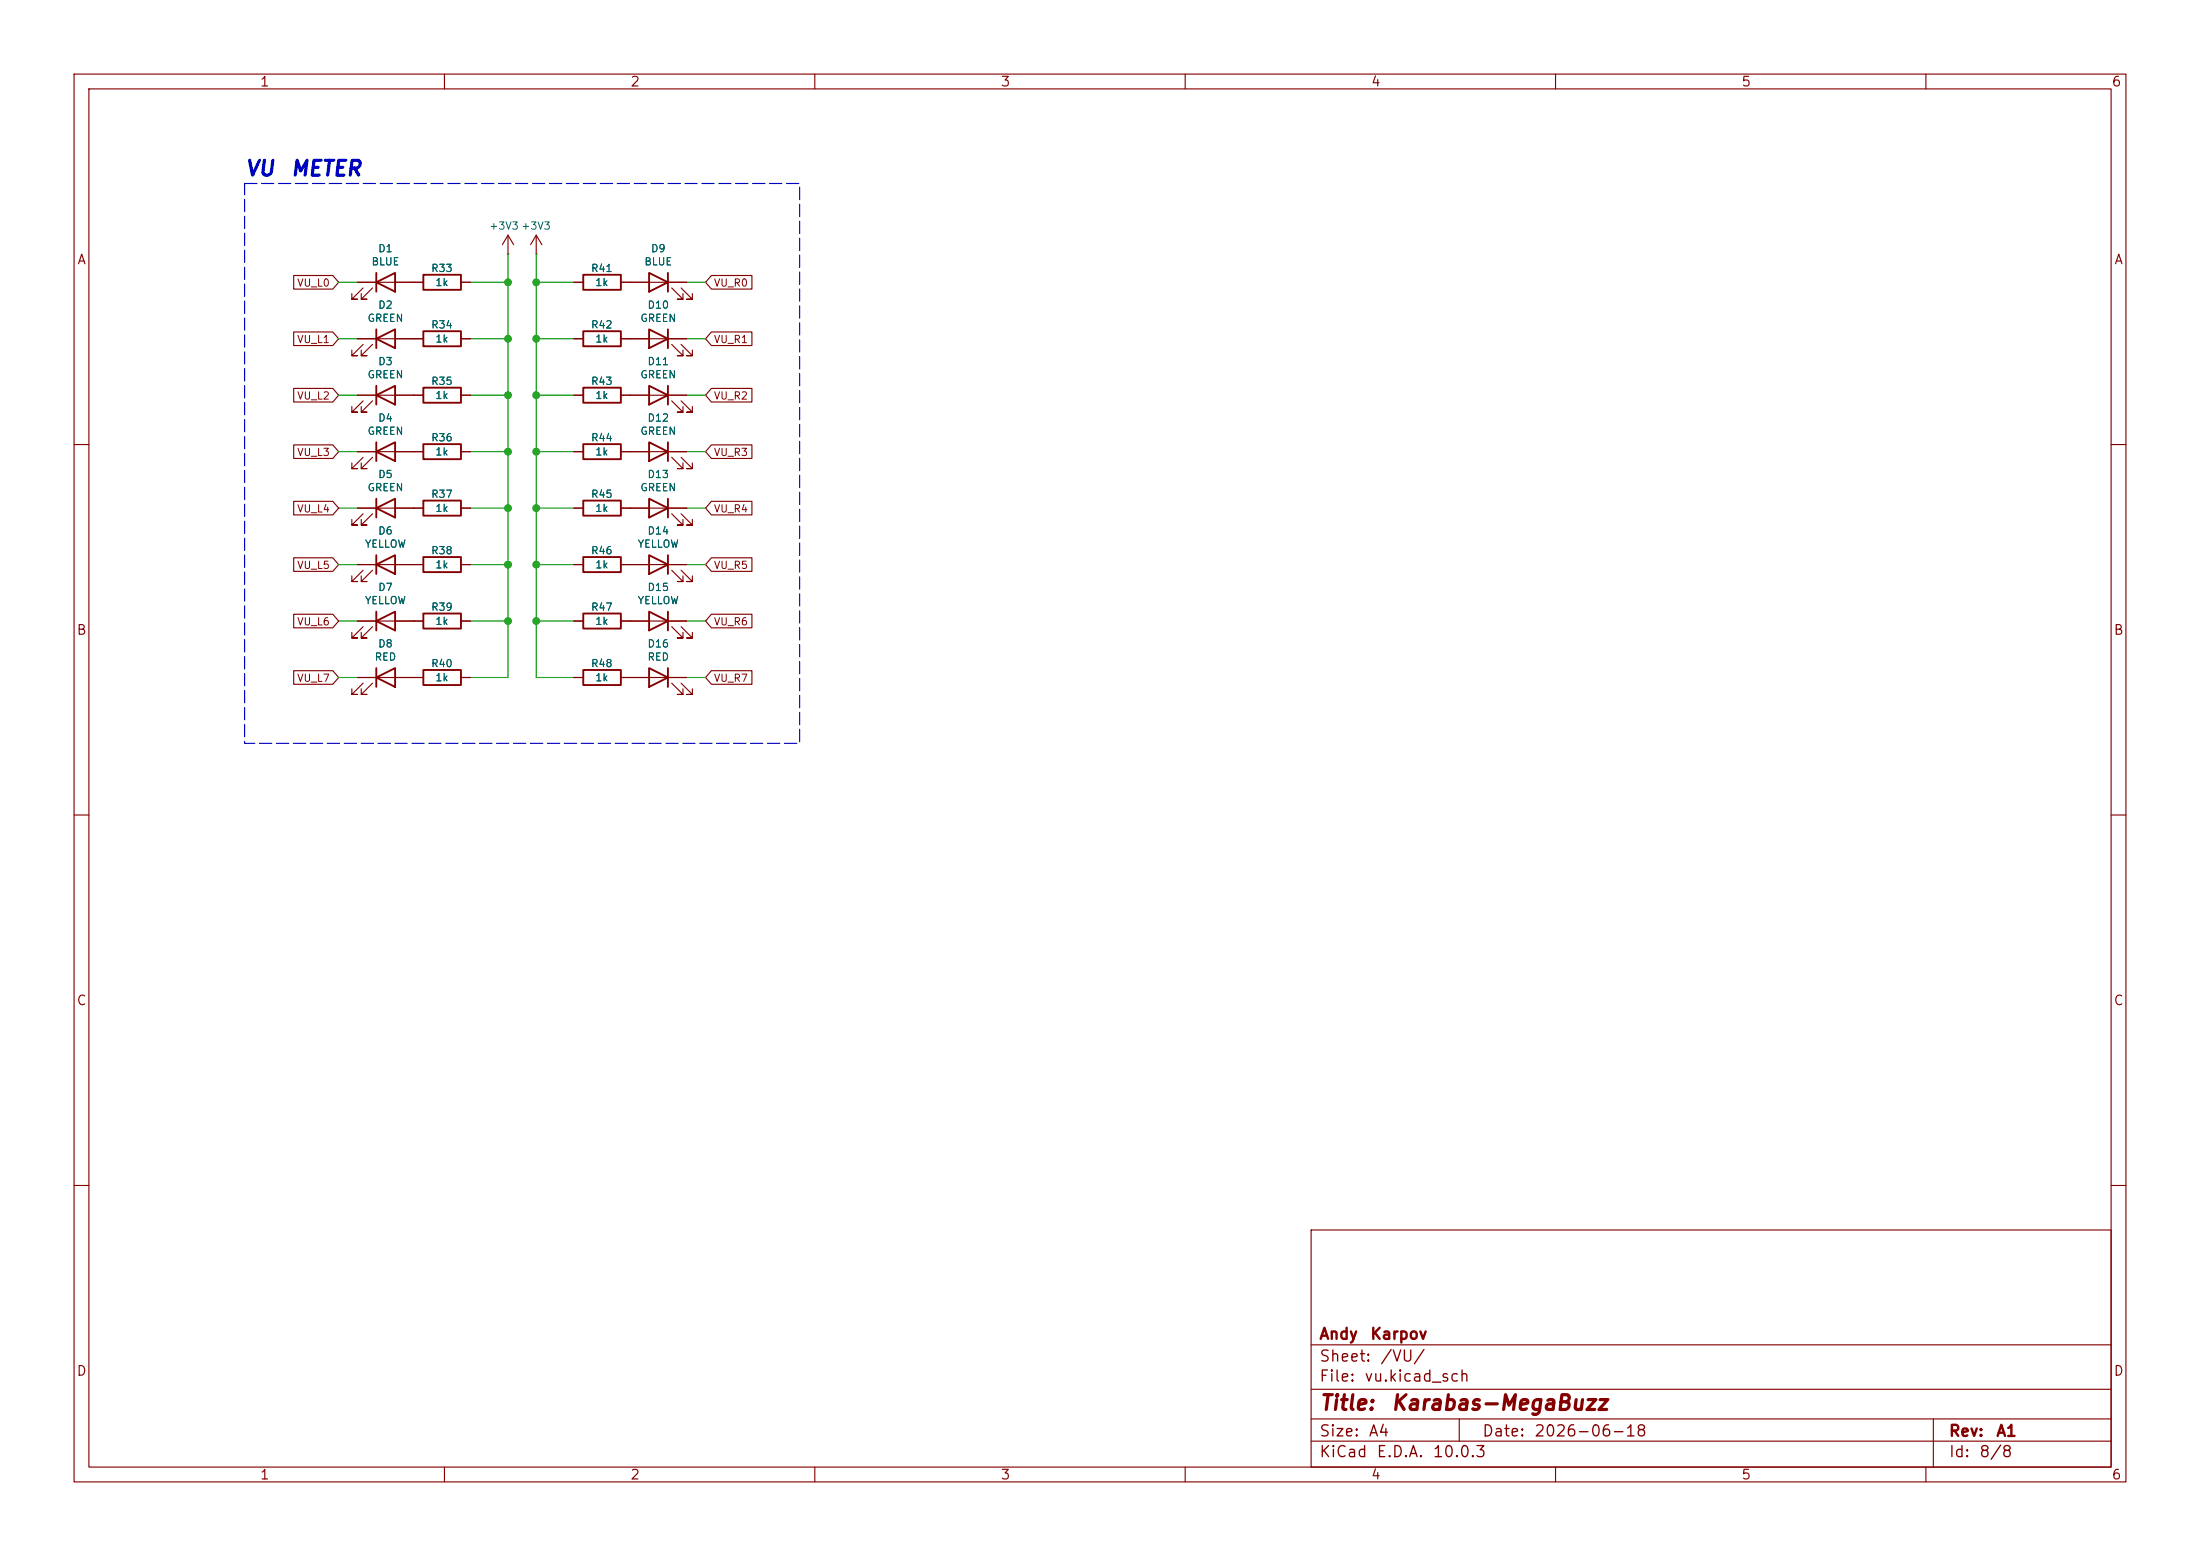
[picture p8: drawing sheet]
<svg xmlns="http://www.w3.org/2000/svg" width="297mm" height="210mm" viewBox="0 0 297 210" stroke-linecap="round" stroke-linejoin="round" font-family="sans-serif">
<g fill="none" stroke="#840000" stroke-width=".15">
<path d="M10 10h277v190h-277zM12 12h273v186h-273zM60 10v2M110 10v2M160 10v2M210 10v2M260 10v2M39.6 37.2h5.3l.8 .9-.8 .9h-5.3zM48.3 38.1h8.8M49 38.9l-1.5 1.5h.8h-.8v-.8M50.3 38.9l-1.5 1.5h.7h-.7v-.8M62.2 38.1h1.3"/>
<path d="M68.6 34.3h.1M68.6 31.8l-.8 1.2M68.6 31.8l.7 1.2M68.6 31.8v2.5M72.4 34.3h.1M72.4 31.8l-.8 1.2M72.4 31.8l.8 1.2M72.4 31.8v2.5M77.5 38.1h1.2M83.8 38.1h8.9M90.7 38.9l1.5 1.5h-.8h.8v-.8M91.9 38.9l1.6 1.5h-.8h.8v-.8"/>
<path d="M96 37.2h5.5v1.8h-5.5l-.8-.9zM39.6 52.4h5.3l.8 .9-.8 1h-5.3zM39.6 44.8h5.3l.8 .9-.8 .9h-5.3zM48.3 45.7h8.8M48.3 53.3h8.8M49 46.5l-1.5 1.5h.8h-.8v-.8M49 54.1l-1.5 1.5h.8h-.8v-.7M50.3 46.5l-1.5 1.5h.7h-.7v-.8M50.3 54.1l-1.5 1.5h.7h-.7v-.7M62.2 45.7h1.3M62.2 53.3h1.3M77.5 45.7h1.2"/>
<path d="M77.5 53.3h1.2M83.8 45.7h8.9M83.8 53.3h8.9M90.7 46.5l1.5 1.5h-.8h.8v-.8M90.7 54.1l1.5 1.5h-.8h.8v-.7M91.9 46.5l1.6 1.5h-.8h.8v-.8M91.9 54.1l1.6 1.5h-.8h.8v-.7M96 44.8h5.5v1.8h-5.5l-.8-.9zM96 52.4h5.5v1.9h-5.5l-.8-1zM10 60h2M39.6 75.3h5.3l.8 .9-.8 .9h-5.3zM39.6 67.7h5.3l.8 .9-.8 .9h-5.3z"/>
<path d="M39.6 60h5.3l.8 1-.8 .9h-5.3zM48.3 68.6h8.8M48.3 61h8.8M48.3 76.2h8.8M49 69.3l-1.5 1.6h.8h-.8v-.8M49 61.7l-1.5 1.5h.8h-.8v-.7M49 77l-1.5 1.5h.8h-.8v-.8M50.3 69.3l-1.5 1.6h.7h-.7v-.8M50.3 61.7l-1.5 1.5h.7h-.7v-.7M50.3 77l-1.5 1.5h.7h-.7v-.8M62.2 68.6h1.3M62.2 61h1.3"/>
<path d="M62.2 76.2h1.3M77.5 68.6h1.2M77.5 61h1.2M77.5 76.2h1.2M83.8 68.6h8.9M83.8 61h8.9M83.8 76.2h8.9M90.7 77l1.5 1.5h-.8h.8v-.8M90.7 69.3l1.5 1.6h-.8h.8v-.8M90.7 61.7l1.5 1.5h-.8h.8v-.7M91.9 77l1.6 1.5h-.8h.8v-.8M91.9 69.3l1.6 1.6h-.8h.8v-.8"/>
<path d="M91.9 61.7l1.6 1.5h-.8h.8v-.7M96 75.3h5.5v1.8h-5.5l-.8-.9zM96 67.7h5.5v1.8h-5.5l-.8-.9zM96 60h5.5v1.9h-5.5l-.8-.9zM285 60h2M39.6 90.5h5.3l.8 .9-.8 1h-5.3zM39.6 82.9h5.3l.8 .9-.8 .9h-5.3zM48.3 91.4h8.8M48.3 83.8h8.8M49 92.2l-1.5 1.5h.8h-.8v-.7M49 84.6l-1.5 1.5h.8h-.8v-.8M50.3 92.2l-1.5 1.5h.7h-.7v-.7"/>
<path d="M50.3 84.6l-1.5 1.5h.7h-.7v-.8M62.2 91.4h1.3M62.2 83.8h1.3M77.5 91.4h1.2M77.5 83.8h1.2M83.8 91.4h8.9M83.8 83.8h8.9M90.7 92.2l1.5 1.5h-.8h.8v-.7M90.7 84.6l1.5 1.5h-.8h.8v-.8M91.9 92.2l1.6 1.5h-.8h.8v-.7M91.9 84.6l1.6 1.5h-.8h.8v-.8M96 90.5h5.5v1.9h-5.5l-.8-1z"/>
<path d="M96 82.9h5.5v1.8h-5.5l-.8-.9zM10 110h2M285 110h2M10 160h2M177 166h108v32h-108zM285 160h2M60 198v2M110 198v2M160 198v2M177 194.5h108M177 191.5h108M177 187.5h108"/>
<path d="M177 181.5h108M197 191.5v3M210 198v2M260 198v2M261 191.5v6.5"/>
</g>
<g fill="none" stroke="#840000" stroke-width=".25">
<path d="M50.8 38.1l2.5-1.3v2.6zM50.8 36.8v2.6M57.1 37.1h5.1v2h-5.1zM78.7 37.1h5.1v2h-5.1zM87.6 36.8l2.6 1.3-2.6 1.3zM90.2 36.8v2.6M50.8 45.7l2.5-1.2v2.5zM50.8 53.3l2.5-1.2v2.5zM50.8 44.5v2.5M50.8 52.1v2.5M50.8 59.7v2.5M57.1 44.7h5.1v2h-5.1z"/>
<path d="M57.1 59.9h5.1v2.1h-5.1zM57.1 52.3h5.1v2.1h-5.1zM78.7 44.7h5.1v2h-5.1zM78.7 59.9h5.1v2.1h-5.1zM78.7 52.3h5.1v2.1h-5.1zM87.6 44.5l2.6 1.2-2.6 1.3zM87.6 59.7l2.6 1.3-2.6 1.2zM87.6 52.1l2.6 1.2-2.6 1.3zM90.2 44.5v2.5M90.2 52.1v2.5M90.2 59.7v2.5M50.8 68.6l2.5-1.3v2.6z"/>
<path d="M50.8 61l2.5-1.3v2.5zM50.8 76.2l2.5-1.3v2.6zM50.8 67.3v2.6M50.8 74.9v2.6M57.1 67.6h5.1v2h-5.1zM57.1 75.2h5.1v2h-5.1zM78.7 75.2h5.1v2h-5.1zM78.7 67.6h5.1v2h-5.1zM87.6 74.9l2.6 1.3-2.6 1.3zM87.6 67.3l2.6 1.3-2.6 1.3zM90.2 67.3v2.6M90.2 74.9v2.6"/>
<path d="M50.8 91.4l2.5-1.2v2.5zM50.8 83.8l2.5-1.2v2.5zM50.8 82.6v2.5M50.8 90.2v2.5M57.1 90.4h5.1v2.1h-5.1zM57.1 82.8h5.1v2h-5.1zM78.7 90.4h5.1v2.1h-5.1zM78.7 82.8h5.1v2h-5.1zM87.6 90.2l2.6 1.2-2.6 1.3zM87.6 82.6l2.6 1.2-2.6 1.3zM90.2 82.6v2.5M90.2 90.2v2.5"/>
</g>
<g fill="none" stroke="#009600" stroke-width=".15">
<path d="M45.7 38.1h2.6M63.5 38.1h5.1M68.6 34.3v57.1h-5.1M72.4 34.3v57.1h5.1M72.4 38.1h5.1M92.7 38.1h2.5M45.7 53.3h2.6M45.7 45.7h2.6M63.5 53.3h5.1M63.5 45.7h5.1M72.4 53.3h5.1M72.4 45.7h5.1"/>
<path d="M92.7 53.3h2.5M92.7 45.7h2.5M45.7 61h2.6M45.7 76.2h2.6M45.7 68.6h2.6M63.5 61h5.1M63.5 76.2h5.1M63.5 68.6h5.1M72.4 61h5.1M72.4 76.2h5.1M72.4 68.6h5.1M92.7 61h2.5"/>
<path d="M92.7 76.2h2.5M92.7 68.6h2.5M45.7 91.4h2.6M45.7 83.8h2.6M63.5 83.8h5.1M72.4 83.8h5.1M92.7 91.4h2.5M92.7 83.8h2.5"/>
</g>
<path d="M33 24.8h74.9v75.5h-74.9z" fill="none" stroke="#0000c2" stroke-width=".15" stroke-dasharray="1.7 .6"/>
<g fill="#009600" stroke="#009600" stroke-width=".14">
<circle cx="72.4" cy="38.1" r=".46"/>
<circle cx="68.6" cy="45.7" r=".46"/>
<circle cx="68.6" cy="38.1" r=".46"/>
<circle cx="68.6" cy="53.3" r=".46"/>
<circle cx="72.4" cy="45.7" r=".46"/>
<circle cx="72.4" cy="53.3" r=".46"/>
<circle cx="68.6" cy="68.6" r=".46"/>
<circle cx="68.6" cy="61" r=".46"/>
<circle cx="68.6" cy="83.8" r=".46"/>
<circle cx="72.4" cy="68.6" r=".46"/>
<circle cx="72.4" cy="83.8" r=".46"/>
<circle cx="72.4" cy="61" r=".46"/>
<circle cx="72.4" cy="76.2" r=".46"/>
<circle cx="68.6" cy="76.2" r=".46"/>
</g>
<g font-size="2" fill="#0000c2">
<text x="33" y="24.2">VU</text>
<text x="39.1" y="24.2">METER</text>
</g>
<g font-size="2" fill="#840000">
<text x="178" y="190.8">Title:</text>
<text x="187.7" y="190.8">Karabas-MegaBuzz</text>
</g>
<g font-size="1.5" fill="#840000">
<text x="178" y="184.2">Sheet:</text>
<text x="178" y="181.2">Andy</text>
<text x="184.9" y="181.2">Karpov</text>
<text x="186.2" y="184.2">/VU/</text>
<text x="178" y="186.9">File:</text>
<text x="184.1" y="186.9">vu.kicad_sch</text>
<text x="178" y="197.1">KiCad</text>
<text x="178" y="194.3">Size:</text>
<text x="184.7" y="194.3">A4</text>
<text x="185.7" y="197.1">E.D.A.</text>
<text x="193.3" y="197.1">10.0.3</text>
<text x="200" y="194.3">Date:</text>
<text x="207" y="194.3">2026-06-18</text>
<text x="263" y="194.3">Rev:</text>
<text x="263" y="197.1">Id:</text>
<text x="267.1" y="197.1">8/8</text>
<text x="269.4" y="194.3">A1</text>
</g>
<g font-size="1.3" fill="#840000">
<text x="35" y="12">1</text>
<text x="85" y="12">2</text>
<text x="135" y="12">3</text>
<text x="185" y="12">4</text>
<text x="235" y="12">5</text>
<text x="285" y="12">6</text>
<text x="10.3" y="36">A</text>
<text x="285.3" y="36">A</text>
<text x="10.3" y="86">B</text>
<text x="285.3" y="86">B</text>
<text x="10.3" y="136">C</text>
<text x="285.3" y="136">C</text>
<text x="10.3" y="186">D</text>
<text x="285.3" y="186">D</text>
<text x="35" y="200">1</text>
<text x="85" y="200">2</text>
<text x="135" y="200">3</text>
<text x="185" y="200">4</text>
<text x="235" y="200">5</text>
<text x="285" y="200">6</text>
</g>
<g font-size="1" fill="#006464">
<text x="51" y="34.3">D1</text>
<text x="66" y="31.2">+3V3 +3V3</text>
<text x="87.8" y="34.3">D9</text>
<text x="50.1" y="36.1">BLUE</text>
<text x="51" y="41.9">D2</text>
<text x="58.1" y="37">R33</text>
<text x="58.7" y="38.9">1k</text>
<text x="79.7" y="37">R41</text>
<text x="80.3" y="38.9">1k</text>
<text x="86.9" y="36.1">BLUE</text>
<text x="87.3" y="41.9">D10</text>
<text x="49.5" y="43.7">GREEN</text>
<text x="58.1" y="44.6">R34</text>
<text x="58.7" y="46.5">1k</text>
<text x="79.7" y="44.6">R42</text>
<text x="80.3" y="46.5">1k</text>
<text x="86.4" y="43.7">GREEN</text>
<text x="49.5" y="51.3">GREEN</text>
<text x="51" y="49.5">D3</text>
<text x="58.1" y="52.2">R35</text>
<text x="79.7" y="52.2">R43</text>
<text x="86.4" y="51.3">GREEN</text>
<text x="87.3" y="49.5">D11</text>
<text x="49.5" y="58.9">GREEN</text>
<text x="51" y="57.1">D4</text>
<text x="58.1" y="59.8">R36</text>
<text x="58.7" y="54.1">1k</text>
<text x="79.7" y="59.8">R44</text>
<text x="80.3" y="54.1">1k</text>
<text x="86.4" y="58.9">GREEN</text>
<text x="87.3" y="57.1">D12</text>
<text x="51" y="64.8">D5</text>
<text x="58.7" y="61.7">1k</text>
<text x="80.3" y="61.7">1k</text>
<text x="87.3" y="64.8">D13</text>
<text x="49.5" y="66.5">GREEN</text>
<text x="58.1" y="67.4">R37</text>
<text x="58.7" y="69.3">1k</text>
<text x="79.7" y="67.4">R45</text>
<text x="80.3" y="69.3">1k</text>
<text x="86.4" y="66.5">GREEN</text>
<text x="49.2" y="74.2">YELLOW</text>
<text x="51" y="72.4">D6</text>
<text x="58.1" y="75.1">R38</text>
<text x="58.7" y="77">1k</text>
<text x="79.7" y="75.1">R46</text>
<text x="80.3" y="77">1k</text>
<text x="86" y="74.2">YELLOW</text>
<text x="87.3" y="72.4">D14</text>
<text x="49.2" y="81.8">YELLOW</text>
<text x="51" y="80">D7</text>
<text x="58.1" y="82.7">R39</text>
<text x="79.7" y="82.7">R47</text>
<text x="86" y="81.8">YELLOW</text>
<text x="87.3" y="80">D15</text>
<text x="50.5" y="89.4">RED</text>
<text x="51" y="87.6">D8</text>
<text x="58.7" y="84.6">1k</text>
<text x="80.3" y="84.6">1k</text>
<text x="87.3" y="87.6">D16</text>
<text x="87.3" y="89.4">RED</text>
<text x="58.1" y="90.3">R40</text>
<text x="58.7" y="92.2">1k</text>
<text x="79.7" y="90.3">R48</text>
<text x="80.3" y="92.2">1k</text>
</g>
<g font-size="1" fill="#840000">
<text x="40" y="38.9">VU_L0</text>
<text x="96.3" y="38.9">VU_R0</text>
<text x="40" y="46.5">VU_L1</text>
<text x="96.3" y="46.5">VU_R1</text>
<text x="40" y="54.2">VU_L2</text>
<text x="96.3" y="54.2">VU_R2</text>
<text x="40" y="61.8">VU_L3</text>
<text x="96.3" y="61.8">VU_R3</text>
<text x="40" y="69.4">VU_L4</text>
<text x="96.3" y="69.4">VU_R4</text>
<text x="40" y="77">VU_L5</text>
<text x="96.3" y="77">VU_R5</text>
<text x="40" y="84.6">VU_L6</text>
<text x="96.3" y="84.6">VU_R6</text>
<text x="40" y="92.3">VU_L7</text>
<text x="96.3" y="92.3">VU_R7</text>
</g>
</svg>
